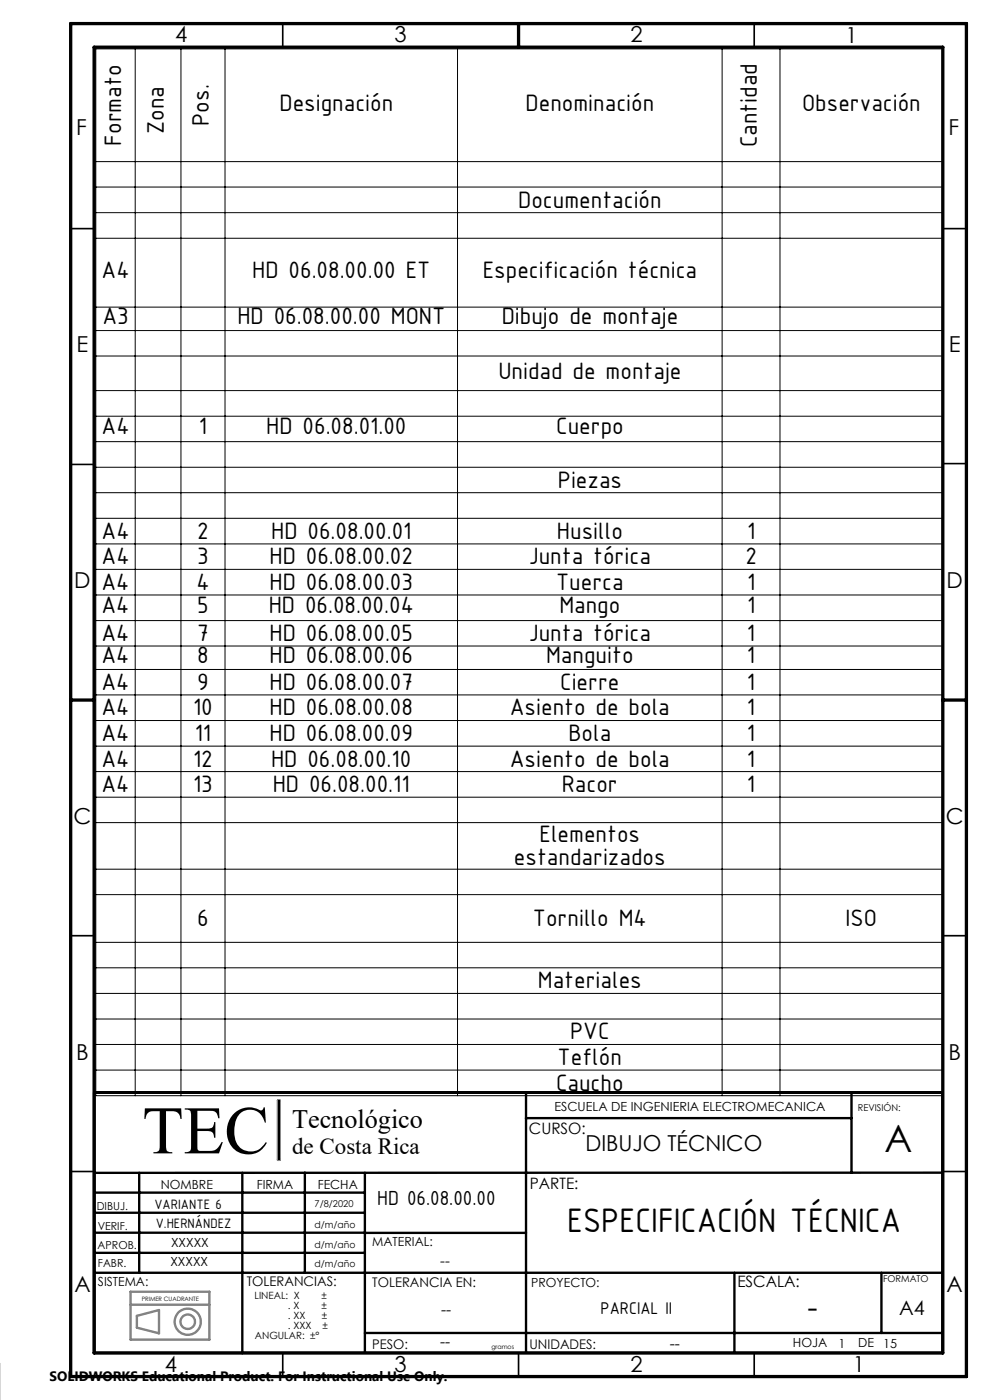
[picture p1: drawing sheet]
<svg xmlns="http://www.w3.org/2000/svg" width="210mm" height="297mm" viewBox="0 0 210 297" stroke-linecap="round" stroke-linejoin="round" font-family="sans-serif">
<g fill="none" stroke="#808080" stroke-width=".5">
<path d="M58.9 233.5h.4v12.6h-.4zM27.7 276.8h16.7M27.7 274h16.7v10.2h-16.7zM29 279.1l4.7-1.2v5l-4.7-1.2z"/>
<circle cx="39.8" cy="280.4" r="1.53"/>
<circle cx="39.8" cy="280.4" r="2.78"/>
</g>
<g fill="none" stroke="#000" stroke-width=".35">
<path d="M60 5v5M160 5v5M15 48.5h5M200 48.5h5M15 98.5h5M200 98.4h5M15 198.5h5M200 198.5h5M15 248.5h5M200 248.5h5M60 287v5M110 287v5"/>
<path d="M160 287v5"/>
</g>
<g fill="none" stroke="#000" stroke-width=".5">
<path d="M20 231.8h180v55.2h-180zM111.5 237.2h69.1M111.6 231.8v55.2M180.6 231.8v17M20 257.3h57.4M20 253h57.4M29.5 248.8v21.2M51.4 248.8v38.3M64.7 248.8v21.2M77.4 248.8v38.2M200 248.8h-180M20 261.5h57.4"/>
<path d="M20 265.8h57.4M20 270h180M77.4 261.5h34.2M155.8 270v17M187 270v12.8M77.4 282.8h122.6"/>
</g>
<path d="M15 5h190v287h-190zM20 10h180v277h-180zM110 5v5M15 148.5h5M200 148.5h5" fill="none" stroke="#000" stroke-width=".7"/>
<path d="M58.9 233.5v12.6" fill="none" stroke="#808080" stroke-width=".21"/>
<path d="M59.1 233.5v12.6" fill="none" stroke="#000" stroke-width=".39"/>
<g fill="none" stroke="#000" stroke-width=".21">
<path d="M20.3 10.4h179.7v222h-179.7zM28.7 10.4v222M38.4 10.4v222M47.7 10.4v222M97 10.4v222M153.2 10.4v222M165.5 10.4v222M20.3 34.3h179.7M20.3 39.7h179.7M20.3 45.1h179.7M20.3 50.5h179.7M20.3 65.2h179.7"/>
<path d="M20.3 70.1h179.7M20.3 75.5h179.7M20.3 82.9h179.7M20.3 88.3h179.7M20.3 93.7h179.7M20.3 99.1h179.7M20.3 104.5h179.7M20.3 110h179.7M20.3 115.4h179.7M20.3 120.8h179.7M20.3 126.2h179.7M20.3 131.7h179.7"/>
<path d="M20.3 137.1h179.7M20.3 142h179.7M20.3 147.4h179.7M20.3 152.9h179.7M20.3 158.3h179.7M20.3 163.7h179.7M20.3 169.1h179.7M20.3 174.5h179.7M20.3 184.4h179.7M20.3 189.8h179.7M20.3 199.9h179.7M20.3 205.3h179.7"/>
<path d="M20.3 210.7h179.7M20.3 216.2h179.7M20.3 221.6h179.7M20.3 227h179.7"/>
</g>
<text font-size="14.4" x="30.2" y="244.7">TEC</text>
<text font-size="8" x="187.6" y="244.3">A</text>
<text font-size="7.8" x="120.3" y="261.3">ESPECIFICACIÓN TÉCNICA</text>
<text font-size="6.7" x="171.3" y="279.7">-</text>
<text font-size="5.6" x="62" y="239.3">Tecnológico</text>
<g font-size="5.4">
<text x="59.3" y="23.5">Designación</text>
<text x="111.5" y="23.5">Denominación</text>
<text x="170.1" y="23.5">Observación</text>
<text x="34.7" y="28.4" transform="rotate(-90 34.7 28.4)">Zona</text>
<text x="44.3" y="26.7" transform="rotate(-90 44.3 26.7)">Pos.</text>
<text x="25.7" y="30.9" transform="rotate(-90 25.7 30.9)">Formato</text>
<text x="160.5" y="31.2" transform="rotate(-90 160.5 31.2)">Cantidad</text>
<text x="109.9" y="44">Documentación</text>
<text x="21.5" y="59">A4</text>
<text x="53.5" y="59">HD 06.08.00.00 ET</text>
<text x="102.4" y="59">Especificación técnica</text>
<text x="21.7" y="68.8">A3</text>
<text x="50.4" y="68.8">HD 06.08.00.00 MONT</text>
<text x="106.4" y="68.8">Dibujo de montaje</text>
<text x="105.7" y="80.4">Unidad de montaje</text>
<text x="21.5" y="92.2">A4</text>
<text x="42.2" y="92.2">1</text>
<text x="56.5" y="92.2">HD 06.08.01.00</text>
<text x="118" y="92.2">Cuerpo</text>
<text x="118.3" y="103.5">Piezas</text>
<text x="21.5" y="119.7">A4</text>
<text x="21.5" y="114.3">A4</text>
<text x="41.8" y="119.7">3</text>
<text x="41.8" y="114.3">2</text>
<text x="57.2" y="119.7">HD 06.08.00.02</text>
<text x="57.5" y="114.3">HD 06.08.00.01</text>
<text x="112.2" y="119.7">Junta tórica</text>
<text x="118.1" y="114.3">Husillo</text>
<text x="158.1" y="119.7">2</text>
<text x="158.5" y="114.3">1</text>
<text x="21.5" y="125.1">A4</text>
<text x="41.7" y="125.1">4</text>
<text x="57.2" y="125.1">HD 06.08.00.03</text>
<text x="118" y="125.1">Tuerca</text>
<text x="158.5" y="125.1">1</text>
<text x="21.5" y="130.1">A4</text>
<text x="41.8" y="130.1">5</text>
<text x="57" y="130.1">HD 06.08.00.04</text>
<text x="118.7" y="130.1">Mango</text>
<text x="158.5" y="130.1">1</text>
<text x="21.5" y="136">A4</text>
<text x="41.8" y="136">7</text>
<text x="57.2" y="136">HD 06.08.00.05</text>
<text x="112.2" y="136">Junta tórica</text>
<text x="158.5" y="136">1</text>
<text x="21.5" y="140.7">A4</text>
<text x="41.8" y="140.7">8</text>
<text x="57.2" y="140.7">HD 06.08.00.06</text>
<text x="115.8" y="140.7">Manguito</text>
<text x="158.4" y="140.7">1</text>
<text x="21.5" y="146.4">A4</text>
<text x="41.8" y="146.4">9</text>
<text x="57.2" y="146.4">HD 06.08.00.07</text>
<text x="118.8" y="146.4">Cierre</text>
<text x="158.4" y="146.4">1</text>
<text x="21.5" y="151.8">A4</text>
<text x="40.9" y="151.8">10</text>
<text x="57.2" y="151.8">HD 06.08.00.08</text>
<text x="108.1" y="151.8">Asiento de bola</text>
<text x="158.4" y="151.8">1</text>
<text x="21.5" y="157.2">A4</text>
<text x="41.3" y="157.2">11</text>
<text x="57.2" y="157.2">HD 06.08.00.09</text>
<text x="120.6" y="157.2">Bola</text>
<text x="158.4" y="157.2">1</text>
<text x="21.5" y="162.6">A4</text>
<text x="40.9" y="162.6">12</text>
<text x="57.5" y="162.6">HD 06.08.00.10</text>
<text x="108.1" y="162.6">Asiento de bola</text>
<text x="158.4" y="162.6">1</text>
<text x="21.5" y="168">A4</text>
<text x="40.9" y="168">13</text>
<text x="57.9" y="168">HD 06.08.00.11</text>
<text x="119.2" y="168">Racor</text>
<text x="158.4" y="168">1</text>
<text x="114.4" y="178.6">Elementos</text>
<text x="109" y="183.5">estandarizados</text>
<text x="41.8" y="196.5">6</text>
<text x="113" y="196.5">Tornillo M4</text>
<text x="179.4" y="196.5">ISO</text>
<text x="114.1" y="209.7">Materiales</text>
<text x="120.9" y="220.5">PVC</text>
<text x="118.3" y="225.9">Teflón</text>
<text x="117.9" y="231.4">Caucho</text>
</g>
<text font-size="4.9" x="62" y="244.9">de Costa Rica</text>
<g font-size="4.7">
<text x="37.1" y="9">4</text>
<text x="83.7" y="9">3</text>
<text x="133.7" y="9">2</text>
<text x="179.3" y="9.2">1</text>
<text x="16.2" y="28.7">F</text>
<text x="201.2" y="28.7">F</text>
<text x="16.2" y="74.8">E</text>
<text x="201.3" y="74.8">E</text>
<text x="15.8" y="124.8">D</text>
<text x="200.8" y="124.8">D</text>
<text x="15.6" y="174.8">C</text>
<text x="200.6" y="174.8">C</text>
<text x="16.2" y="224.8">B</text>
<text x="201.2" y="224.8">B</text>
<text x="124.2" y="244.3">DIBUJO TÉCNICO</text>
<text x="80" y="255.6">HD 06.08.00.00</text>
<text x="15.8" y="274">A</text>
<text x="200.8" y="274">A</text>
<text x="35" y="291">4</text>
<text x="83.7" y="291">3</text>
<text x="133.7" y="291">2</text>
<text x="180.9" y="291">1</text>
</g>
<text font-size="4.2" x="190.8" y="278.9">A4</text>
<text font-size="3.9" x="127.4" y="278.7">PARCIAL II</text>
<g font-size="3.3">
<text x="112.2" y="240.6">CURSO:</text>
<text x="112.4" y="252.2">PARTE:</text>
<text x="156.4" y="272.9">ESCALA:</text>
<text x="93.5" y="278.9">--</text>
<text x="93.4" y="285.8">--</text>
<text x="142.1" y="286.1">--</text>
</g>
<text font-size="3.2" x="93.4" y="268.5">--</text>
<g font-size="3.1">
<text x="32.7" y="256.6">VARIANTE 6</text>
<text x="33" y="260.5">V.HERNÁNDEZ</text>
</g>
<text font-size="2.9" x="10.5" y="292.9">SOLIDWORKS Educational Product. For Instructional Use Only.</text>
<g font-size="2.8">
<text x="52.3" y="272.9">TOLERANCIAS:</text>
<text x="79" y="273">TOLERANCIA EN:</text>
<text x="79" y="286.1">PESO:</text>
<text x="112.3" y="286.1">UNIDADES:</text>
</g>
<g font-size="2.7">
<text x="117.6" y="235.7">ESCUELA DE INGENIERIA ELECTROMECANICA</text>
<text x="34.1" y="252.2">NOMBRE</text>
<text x="54.5" y="252.2">FIRMA</text>
<text x="67.4" y="252.2">FECHA</text>
<text x="36.1" y="268.5">XXXXX</text>
<text x="36.3" y="264.6">XXXXX</text>
<text x="79" y="264.4">MATERIAL:</text>
<text x="20.8" y="272.8">SISTEMA:</text>
<text x="112.7" y="273">PROYECTO:</text>
<text x="168.2" y="285.8">HOJA</text>
<text x="177.9" y="285.9">1</text>
<text x="182.1" y="285.8">DE</text>
<text x="187.4" y="285.9">15</text>
</g>
<g font-size="2.3">
<text x="20.5" y="256.7">DIBUJ.</text>
<text x="20.7" y="261">VERIF.</text>
<text x="20.7" y="265">APROB.</text>
<text x="20.8" y="268.8">FABR.</text>
</g>
<g font-size="2.1">
<text x="54" y="275.6">LINEAL: X</text>
<text x="68.2" y="275.6">±</text>
<text x="61.1" y="281.9">. XXX</text>
<text x="61.1" y="279.8">. XX</text>
<text x="61.1" y="277.7">. X</text>
<text x="68.2" y="277.7">±</text>
<text x="68.3" y="279.8">±</text>
<text x="68.4" y="281.9">±</text>
<text x="54.1" y="284">ANGULAR: ±°</text>
</g>
<g font-size="2">
<text x="182" y="235.7">REVISIÓN:</text>
<text x="66.7" y="256">7/8/2020</text>
<text x="66.7" y="260.4">d/m/año</text>
<text x="66.7" y="268.8">d/m/año</text>
<text x="66.7" y="264.7">d/m/año</text>
<text x="187.3" y="272">FORMATO</text>
</g>
<g font-size="1.3">
<text x="30.1" y="276">PRIMER CUADRANTE</text>
<text x="104.2" y="286.1">gramos</text>
</g>
</svg>
